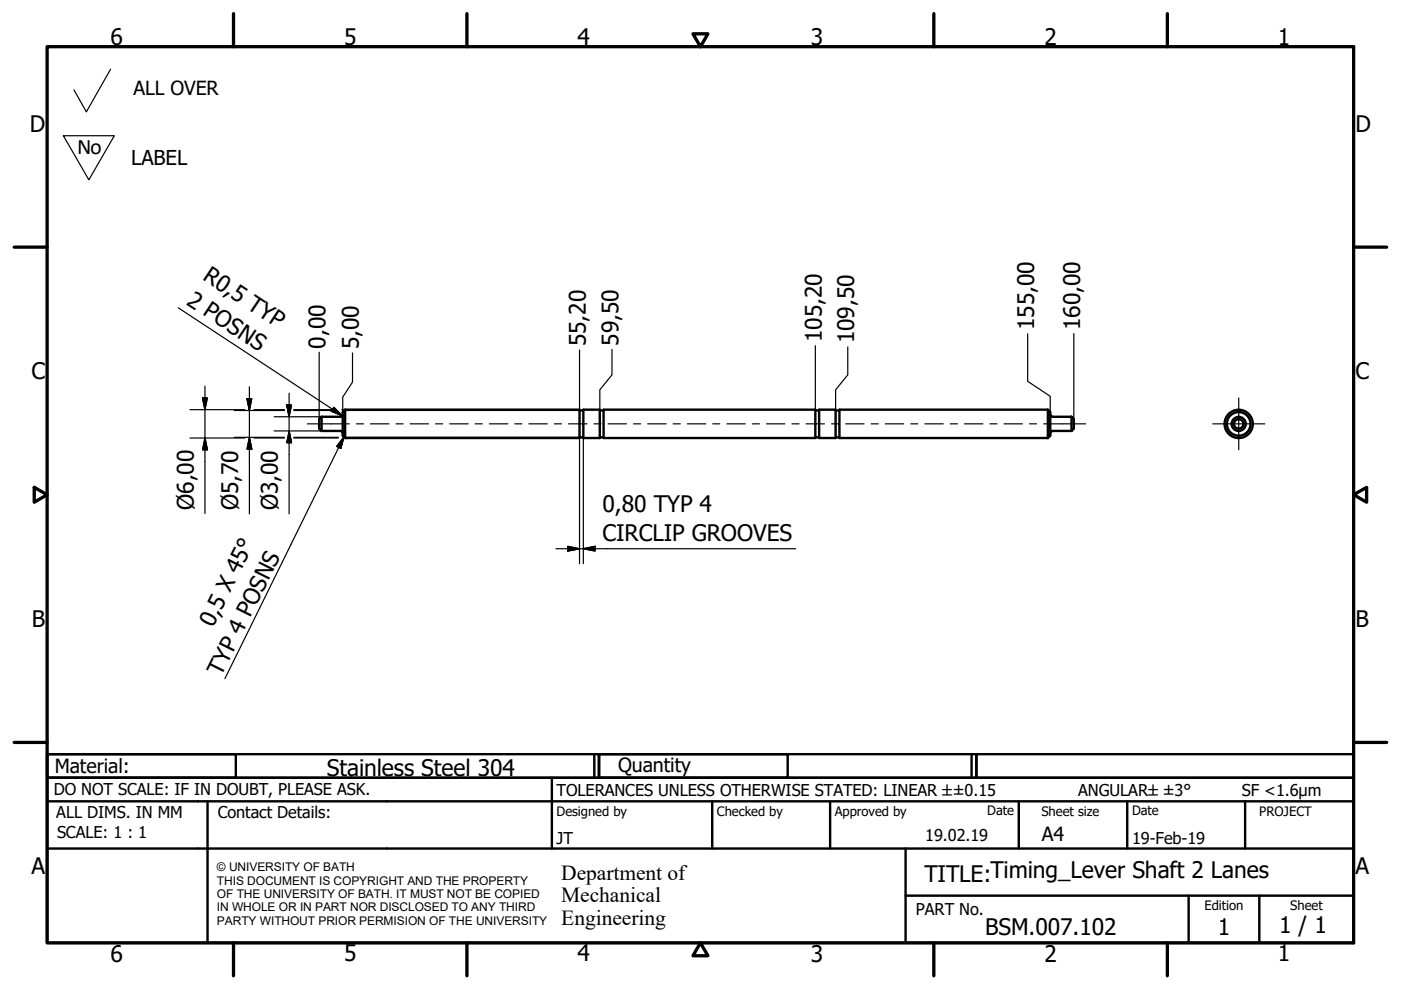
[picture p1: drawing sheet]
<svg xmlns="http://www.w3.org/2000/svg" width="297mm" height="210mm" viewBox="0 0 297 210" stroke-linecap="round" stroke-linejoin="round" font-family="sans-serif">
<!-- layer: Visible (ISO) -->
<g fill="none" stroke="#000" stroke-width=".51">
<path d="M68.2 91.4h4l.4 .2 .1 .3M68.2 88.4v3M68.2 88.4l-.5 .5v2l.5 .5M72.7 87.9l-.3 .4-.2 .1h-4M73.2 86.9l-.5 .5v5l.5 .5M73.2 86.9v6M73.2 86.9h49.7v6h-49.7M122.9 92.7h.8M122.9 87h.8M123.7 86.9h3.5v6h-3.5zM127.2 92.7h.8M127.2 87h.8"/>
<path d="M128 86.9h44.9v6h-44.9zM172.9 92.7h.8M172.9 87h.8M173.7 86.9h3.5v6h-3.5zM177.2 92.7h.8M177.2 87h.8M222.2 86.9l.5 .5v5l-.5 .5M222.2 86.9v6M222.2 86.9h-44.2v6h44.2M222.7 87.9v.2l.5 .3M223.2 91.4h-.3l-.2 .5M223.2 91.4h4"/>
<path d="M223.2 88.4h4M227.2 88.4v3M227.2 88.4l.5 .5v2l-.5 .5"/>
<circle cx="262.6" cy="89.9" r="3"/>
<circle cx="262.6" cy="89.9" r="2.51"/>
<circle cx="262.6" cy="89.9" r="1.49"/>
<circle cx="262.6" cy="89.9" r="1.01"/>
</g>
<!-- layer: Border (ISO) -->
<g fill="none" stroke="#000" stroke-width=".7">
<path d="M10 9.9h277v190h-277zM49.5 2.9v7M99 2.9v7M146.9 7.2h3.2l-1.6 2.7zM198 2.9v7M247.5 2.9v7M3 52.4h7M287 52.4h7M7.3 103.3l2.7 1.6-2.7 1.6zM287 104.9l2.8-1.6v3.2zM3 157.4h7M287 157.4h7"/>
<path d="M49.5 199.9v7M99 199.9v7M148.5 199.9l1.6 2.7h-3.2zM198 199.9v7M247.5 199.9v7"/>
</g>
<!-- layer: Title (ISO) -->
<g fill="none" stroke="#000" stroke-width=".51">
<path d="M10 159.9h40v5h-40zM10 159.9h117v5h-117zM126 159.9v5M127 159.9h40v5h-40zM127 159.9h80v5h-80zM206 159.9v5M207 159.9h80v5h-80zM10 169.9v-5h277v5M10 169.9h277v30h-277zM10 179.9h277M44 169.9v30M117 164.9v15"/>
<path d="M151 169.9v10M176 169.9v10M192 179.9v20M216 169.9v10M239 169.9v10M264 169.9v10M192 189.9h95M252 189.9v10M267 189.9v10"/>
</g>
<!-- layer: Sketch Geometry (ISO) -->
<path d="M23.5 14.7l-5.2 9-2.6-4.6M13.4 28.8h10.8l-5.4 9.3z" fill="none" stroke="#000" stroke-width=".25"/>
<!-- layer: Centerline (ISO) -->
<g fill="none" stroke="#000" stroke-width=".25">
<path d="M65.2 89.9h8.9M75.6 89.9h1.5M78.6 89.9h3.9M84 89.9h1.5M87 89.9h3.8M92.4 89.9h1.5M95.4 89.9h3.9M100.8 89.9h1.5M103.8 89.9h3.9M109.1 89.9h1.5M112.1 89.9h3.9M117.5 89.9h1.5"/>
<path d="M120.5 89.9h3.9M125.9 89.9h1.5M128.9 89.9h3.9M134.3 89.9h1.5M137.3 89.9h3.9M142.7 89.9h1.5M145.7 89.9h3.9M151.1 89.9h1.5M154.1 89.9h3.9M159.5 89.9h1.5M162.5 89.9h3.9M167.9 89.9h1.5"/>
<path d="M170.9 89.9h3.9M176.3 89.9h1.5M179.3 89.9h3.9M184.7 89.9h1.5M187.7 89.9h3.9M193.1 89.9h1.5M196.1 89.9h3.9M201.5 89.9h1.5M204.5 89.9h3.9M209.9 89.9h1.5M212.9 89.9h3.9M218.3 89.9h1.5"/>
<path d="M221.3 89.9h8.9"/>
</g>
<!-- layer: Center Mark (ISO) -->
<path d="M257.1 89.9h11M262.6 84.4v11" fill="none" stroke="#000" stroke-width=".25"/>
<!-- layer: Dimension (ISO) -->
<g fill="none" stroke="#000" stroke-width=".25">
<path d="M37.8 65.3l34.8 22.9M67.7 74.7v14.2M74.7 74.8v6.2l-2 3.2v2.8M122.9 74.2v12.7M129.8 74.1v5.4l-2.6 3.1v4.3M172.9 73.3v13.6M179.7 73.5v6l-2.5 3.1v4.3M217.9 70.8v10l4.8 3.2v3.4M227.7 70.7v18.2M40.3 86.9h11.6M40.3 92.9h11.6M42.9 84.4h1.1l-.5 2.5z"/>
<path d="M43.5 92.9l.5 2.5h-1.1zM43.5 81.9v27M49.7 92.7h10.6M49.7 87h10.6M52.4 84.5h1l-.5 2.5zM52.9 92.7l.5 2.5h-1zM52.9 82v27M53.9 86.9h6.4M53.9 92.9h6.4M58.1 91.4h10.1M58.1 88.4h10.1M60.8 85.9h1l-.5 2.5z"/>
<path d="M61.3 91.4l.5 2.5h-1zM61.3 83.4v25.6M62.3 92.7h9.5M62.3 87h8.2M62.3 86.9h8.2M62.3 92.9h9.4M70.8 86.4l1.8 1.8-2.4-1zM72.5 86.9h.7M72.7 87h50.2M72.9 92.7h50M122.9 92.9v26.6M123.7 92.9v26.6"/>
<path d="M117.9 116.3h50.8M120.4 115.8l2.5 .5-2.5 .5zM123.7 116.3l2.5-.5v1z"/>
</g>
<g fill="#000" stroke="#000" stroke-width=".25">
<path d="M42.9 84.4l.6 2.5zM42.9 84.4h1.1l-.5 2.5zM43.5 92.9l.5 2.5zM43.5 92.9l.5 2.5h-1.1zM52.4 84.5l.5 2.5zM52.4 84.5h1l-.5 2.5zM52.9 92.7l.5 2.5zM52.9 92.7l.5 2.5h-1zM60.8 85.9l.5 2.5zM60.8 85.9h1l-.5 2.5zM61.3 91.4l.5 2.5zM61.3 91.4l.5 2.5h-1z"/>
<path d="M70.2 87.2l2.4 1zM70.8 86.4l1.8 1.8-2.4-1zM120.4 116.8l2.5-.5zM120.4 115.8l2.5 .5-2.5 .5zM123.7 116.3l2.5-.5zM123.7 116.3l2.5-.5v1z"/>
</g>
<!-- layer: Symbol (ISO) -->
<path d="M72.9 92.6l-.6 2.5-.9-.4zM72.9 92.6l-25.2 51.3" fill="none" stroke="#000" stroke-width=".25"/>
<path d="M72.9 92.6l-.6 2.5zM72.9 92.6l-.6 2.5-.9-.4z" fill="#000" stroke="#000" stroke-width=".25"/>
<g font-size="4.8">
<text x="23.4" y="9.5">6</text>
<text x="72.9" y="9.5">5</text>
<text x="122.4" y="9.5">4</text>
<text x="171.9" y="9.5">3</text>
<text x="221.4" y="9.5">2</text>
<text x="270.9" y="9.5">1</text>
<text x="6.3" y="27.9">D</text>
<text x="287.4" y="27.9">D</text>
<text x="42.8" y="59.1" transform="rotate(33 42.8 59.1)">R0,5 TYP</text>
<text x="39.3" y="64.4" transform="rotate(33 39.3 64.4)">2 POSNS</text>
<text x="219.2" y="70" transform="rotate(-90 219.2 70)">155,00</text>
<text x="229" y="70" transform="rotate(-90 229 70)">160,00</text>
<text x="69" y="73.9" transform="rotate(-90 69 73.9)">0,00</text>
<text x="76.1" y="74.1" transform="rotate(-90 76.1 74.1)">5,00</text>
<text x="124.2" y="73.4" transform="rotate(-90 124.2 73.4)">55,20</text>
<text x="131.1" y="73.3" transform="rotate(-90 131.1 73.3)">59,50</text>
<text x="174.2" y="72.5" transform="rotate(-90 174.2 72.5)">105,20</text>
<text x="181.1" y="72.8" transform="rotate(-90 181.1 72.8)">109,50</text>
<text x="6.7" y="80.4">C</text>
<text x="287.4" y="80.4">C</text>
<text x="41.1" y="108.1" transform="rotate(-90 41.1 108.1)">Ø6,00</text>
<text x="50.5" y="108.2" transform="rotate(-90 50.5 108.2)">Ø5,70</text>
<text x="58.9" y="108.2" transform="rotate(-90 58.9 108.2)">Ø3,00</text>
<text x="127.8" y="108.5">0,80 TYP 4</text>
<text x="127.8" y="114.7">CIRCLIP GROOVES</text>
<text x="6.8" y="132.9">B</text>
<text x="45.2" y="133.2" transform="rotate(-64 45.2 133.2)">0,5 X 45°</text>
<text x="287.4" y="132.9">B</text>
<text x="46.9" y="143.5" transform="rotate(-64 46.9 143.5)">TYP 4 POSNS</text>
<text x="69.3" y="164.5">Stainless Steel 304</text>
<text x="6.7" y="185.4">A</text>
<text x="287.4" y="185.4">A</text>
<text x="196" y="187">TITLE:Timing_Lever Shaft 2 Lanes</text>
<text x="271.2" y="197.9">1 / 1</text>
<text x="23.4" y="203.9">6</text>
<text x="72.9" y="203.8">5</text>
<text x="122.4" y="203.8">4</text>
<text x="171.9" y="203.9">3</text>
<text x="208.9" y="198.2">BSM.007.102</text>
<text x="221.4" y="203.9">2</text>
<text x="258.2" y="198.2">1</text>
<text x="270.9" y="203.8">1</text>
</g>
<text font-size="4.7" x="16.3" y="32.5">No</text>
<g font-size="4.6">
<text x="119" y="186.5">Department of</text>
<text x="119" y="191.3">Mechanical</text>
<text x="119" y="196">Engineering</text>
</g>
<text font-size="4.3" x="27.8" y="35">LABEL</text>
<g font-size="4.1">
<text x="28.3" y="20.1">ALL OVER</text>
<text x="11.6" y="163.9">Material:</text>
<text x="131" y="163.7">Quantity</text>
<text x="220.9" y="178.4">A4</text>
</g>
<g font-size="3.5">
<text x="11.4" y="168.5">DO NOT SCALE: IF IN DOUBT, PLEASE ASK.</text>
<text x="11.9" y="173.5">ALL DIMS. IN MM</text>
<text x="46.2" y="173.5">Contact Details:</text>
<text x="118" y="168.8">TOLERANCES UNLESS OTHERWISE STATED: LINEAR ±±0.15</text>
<text x="228.6" y="168.8">ANGULAR±±3°</text>
<text x="263.3" y="168.8">SF &lt;1.6µm</text>
<text x="12.1" y="177.6">SCALE: 1 : 1</text>
<text x="118" y="178.9">JT</text>
<text x="196.2" y="178.3">19.02.19</text>
<text x="240" y="178.9">19-Feb-19</text>
<text x="194.2" y="194.1">PART No.</text>
</g>
<g font-size="2.8">
<text x="118" y="173">Designed by</text>
<text x="152" y="173">Checked by</text>
<text x="177" y="173">Approved by</text>
<text x="209.3" y="172.9">Date</text>
<text x="220.8" y="173">Sheet size</text>
<text x="240" y="172.9">Date</text>
<text x="267" y="172.9">PROJECT</text>
<text x="255.4" y="193">Edition</text>
<text x="273.6" y="193">Sheet</text>
</g>
<g font-size="2.5">
<text x="46" y="184.7">© UNIVERSITY OF BATH</text>
<text x="46" y="187.6">THIS DOCUMENT IS COPYRIGHT AND THE PROPERTY</text>
<text x="46" y="190.4">OF THE UNIVERSITY OF BATH. IT MUST NOT BE COPIED</text>
<text x="46" y="193.2">IN WHOLE OR IN PART NOR DISCLOSED TO ANY THIRD</text>
<text x="46" y="196.1">PARTY WITHOUT PRIOR PERMISION OF THE UNIVERSITY</text>
</g>
</svg>
